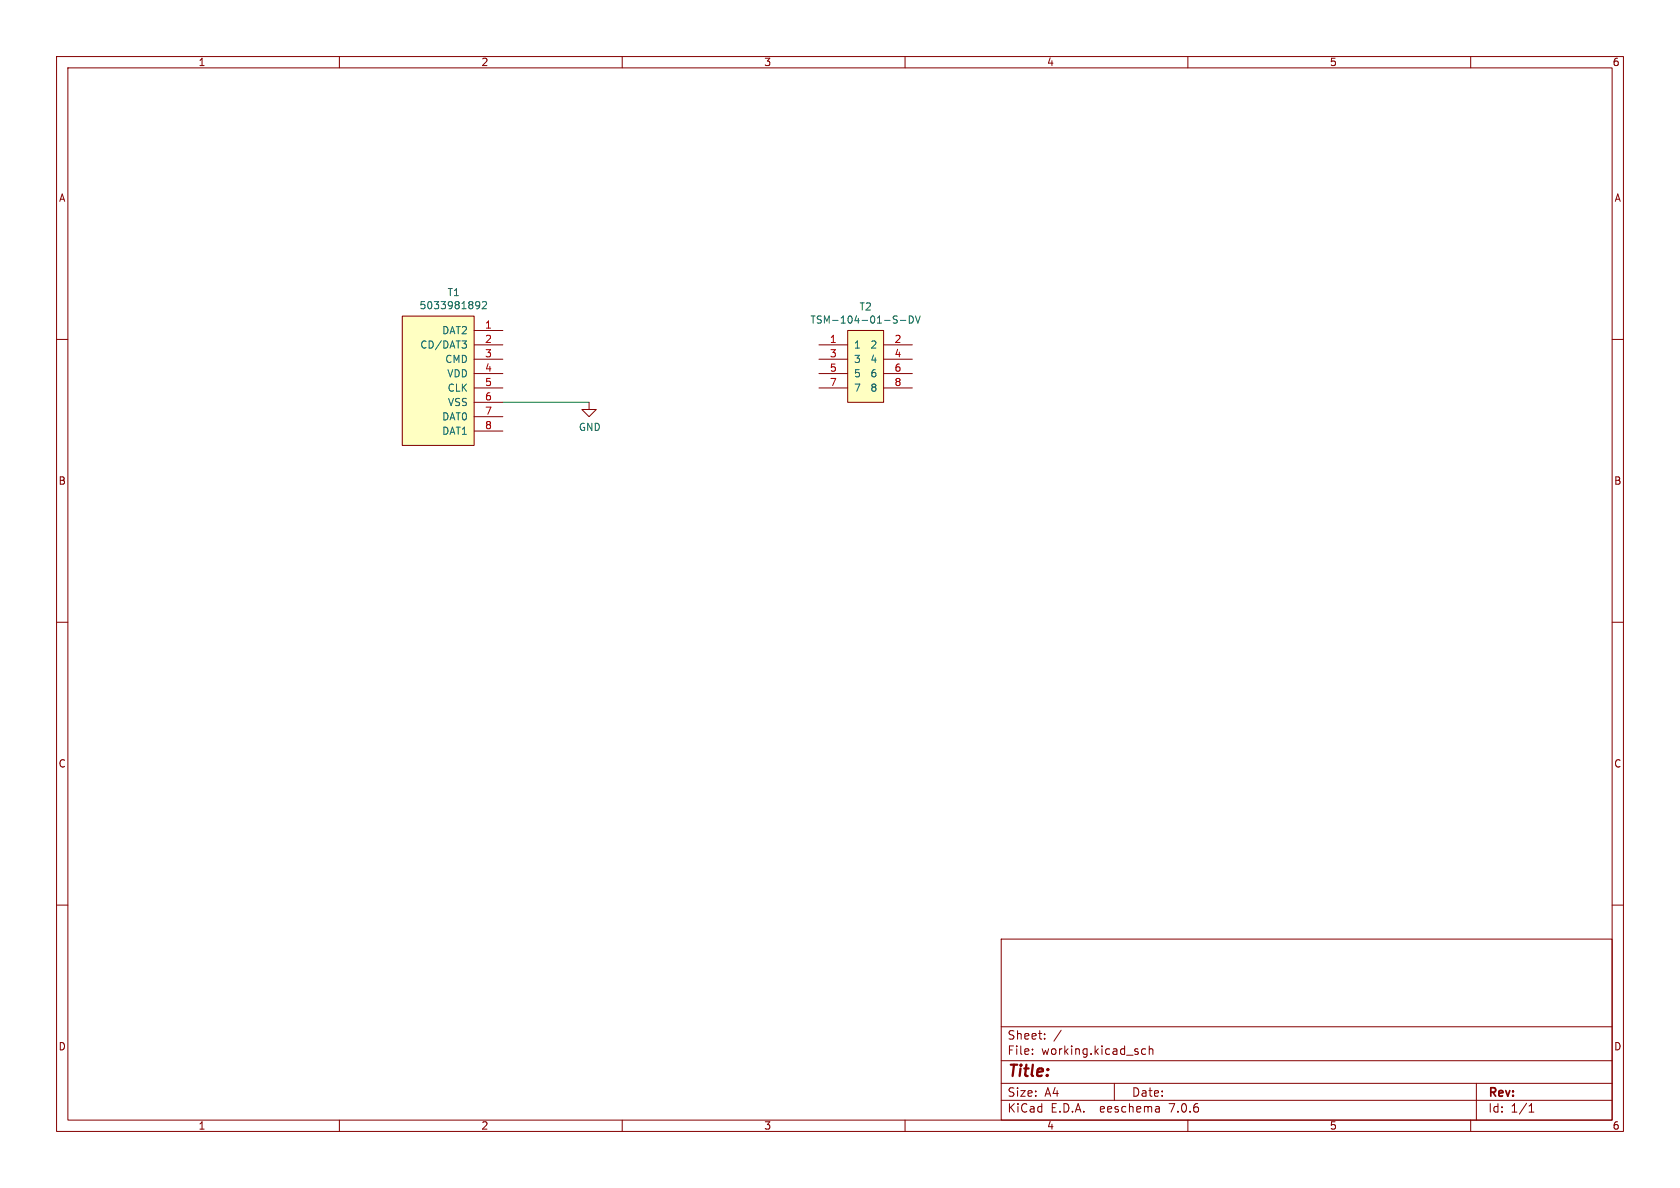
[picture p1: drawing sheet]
<svg xmlns="http://www.w3.org/2000/svg" width="297mm" height="210mm" viewBox="0 0 297 210" stroke-linecap="round" stroke-linejoin="round" font-family="sans-serif">
<g fill="none" stroke="#840000" stroke-width=".18">
<path d="M10 10h277v190h-277zM12 12h273v186h-273zM60 10v2M110 10v2M160 10v2M210 10v2M260 10v2M10 60h2M71.1 55.9h12.7v22.8h-12.7zM83.8 58.4h5.1M149.9 58.4h6.3v12.7h-6.3zM285 60h2"/>
<path d="M83.8 61h5.1M83.8 63.5h5.1M83.8 66h5.1M83.8 68.6h5.1M83.8 71.1h5.1M83.8 73.7h5.1M83.8 76.2h5.1M104.1 71.1v1.3h1.3l-1.3 1.3-1.2-1.3h1.2M144.8 61h5.1M144.8 63.5h5.1M144.8 66h5.1M144.8 68.6h5.1"/>
<path d="M156.2 61h5.1M156.2 63.5h5.1M156.2 66h5.1M156.2 68.6h5.1M10 110h2M285 110h2M10 160h2M285 160h2M177 166h108v32h-108zM60 198v2M110 198v2M160 198v2"/>
<path d="M177 194.5h108M177 191.5h108M177 187.5h108M177 181.5h108M182.5 186.3v.1M182.5 185.5v.1M184.7 183.6v.1M184.7 182.8v.1M187.6 182.1l-1.3 2M197 191.5v3M202.5 185.5l-.4-.1-.3 .3v.4l.2 .2h.5M203.2 185.5l.2-.1 .3 .1 .1 .9"/>
<path d="M203.2 184.9v1.5M204.9 195.7l.1 .9M205 196.5l-.2 .1M205 196h-.2M210 198v2M260 198v2M261 191.5v6.5M270.3 196.6h.9M270.3 195.5l.4-.4v1.5"/>
</g>
<g fill="#ffffc2" stroke="#ffffc2" stroke-width=".18">
<path d="M71.1 55.9h12.7v22.8h-12.7z"/>
<path d="M149.9 58.4h6.3v12.7h-6.3z"/>
</g>
<path d="M84.3 53.3l.4 .1a.84 .84 0 0 1-.3 1.2h-.2M84.8 53.9l-.1 .1-.4 .1M85.3 53.4l.5-.1 .2 .4-.8 .9h.8M158.1 55.8l.5 .1M158.4 56.5l.2 .3-.2 .3M159.2 56.6h.9M160.7 55.8a.64 .64 0 0 1 .8 .7 .64 .64 0 0 1-.8 .6zM161.8 55.8l.5 1.3 .4-1.3M81.7 60.3h.8l-.5 .5M82.2 60.8l.3 .2v.3l-.3 .2" fill="none" stroke="#006464" stroke-width=".18"/>
<path d="M88.9 71.1h15.2" fill="none" stroke="#009600" stroke-width=".18"/>
<text font-size="2.8" fill="#840000" x="178" y="190.9">Title:</text>
<g font-size="2.1" fill="#840000">
<text x="178" y="184">Sheet:</text>
<text x="178" y="186.7">File:</text>
<text x="184.1" y="186.7">working.kicad_sch</text>
<text x="178" y="196.9">KiCad</text>
<text x="178" y="194.1">Size:</text>
<text x="184.7" y="194.1">A4</text>
<text x="185.7" y="196.9">E.D.A.</text>
<text x="194.6" y="196.9">eeschema</text>
<text x="200" y="194.1">Date:</text>
<text x="207" y="196.9">7.0.6</text>
<text x="263" y="194.3">Rev:</text>
<text x="263" y="196.9">Id:</text>
<text x="267.1" y="196.9">1/1</text>
</g>
<g font-size="1.8" fill="#840000">
<text x="35" y="11.9">1</text>
<text x="85" y="11.9">2</text>
<text x="135" y="11.9">3</text>
<text x="185" y="11.9">4</text>
<text x="235" y="11.9">5</text>
<text x="285" y="11.9">6</text>
<text x="10.3" y="35.9">A</text>
<text x="285.3" y="35.9">A</text>
<text x="10.3" y="85.9">B</text>
<text x="285.3" y="85.9">B</text>
<text x="10.3" y="135.9">C</text>
<text x="285.3" y="135.9">C</text>
<text x="10.3" y="185.9">D</text>
<text x="285.3" y="185.9">D</text>
<text x="35" y="199.9">1</text>
<text x="85" y="199.9">2</text>
<text x="135" y="199.9">3</text>
<text x="185" y="199.9">4</text>
<text x="235" y="199.9">5</text>
<text x="285" y="199.9">6</text>
</g>
<g font-size="1.8" fill="#006464">
<text x="79" y="52.6">T1</text>
<text x="74.1" y="54.9">5033981892</text>
<text x="78.1" y="59.3">DAT2</text>
<text x="143.2" y="57.4">TSM-104-01-S-DV</text>
<text x="151.8" y="55.1">T2</text>
<text x="74.2" y="61.8">CD/DAT3</text>
<text x="78.6" y="64.4">CMD</text>
<text x="150.9" y="61.8">1</text>
<text x="150.9" y="64.4">3</text>
<text x="153.8" y="61.8">2</text>
<text x="153.8" y="64.4">4</text>
<text x="79" y="66.9">VDD</text>
<text x="79" y="69.4">CLK</text>
<text x="79.1" y="72">VSS</text>
<text x="150.9" y="66.9">5</text>
<text x="150.9" y="69.4">7</text>
<text x="153.8" y="66.9">6</text>
<text x="153.8" y="69.4">8</text>
<text x="78.1" y="74.5">DAT0</text>
<text x="78.1" y="77.1">DAT1</text>
<text x="102.2" y="76.4">GND</text>
</g>
<g font-size="1.8" fill="#a90000">
<text x="85.7" y="58.2">1</text>
<text x="85.7" y="60.7">2</text>
<text x="85.7" y="63.2">3</text>
<text x="85.7" y="65.8">4</text>
<text x="146.6" y="60.7">1</text>
<text x="146.6" y="63.2">3</text>
<text x="146.6" y="65.8">5</text>
<text x="158" y="60.7">2</text>
<text x="158" y="63.2">4</text>
<text x="158" y="65.8">6</text>
<text x="85.7" y="68.3">5</text>
<text x="85.7" y="70.9">6</text>
<text x="146.6" y="68.3">7</text>
<text x="158" y="68.3">8</text>
<text x="85.7" y="73.4">7</text>
<text x="85.7" y="75.9">8</text>
</g>
</svg>
